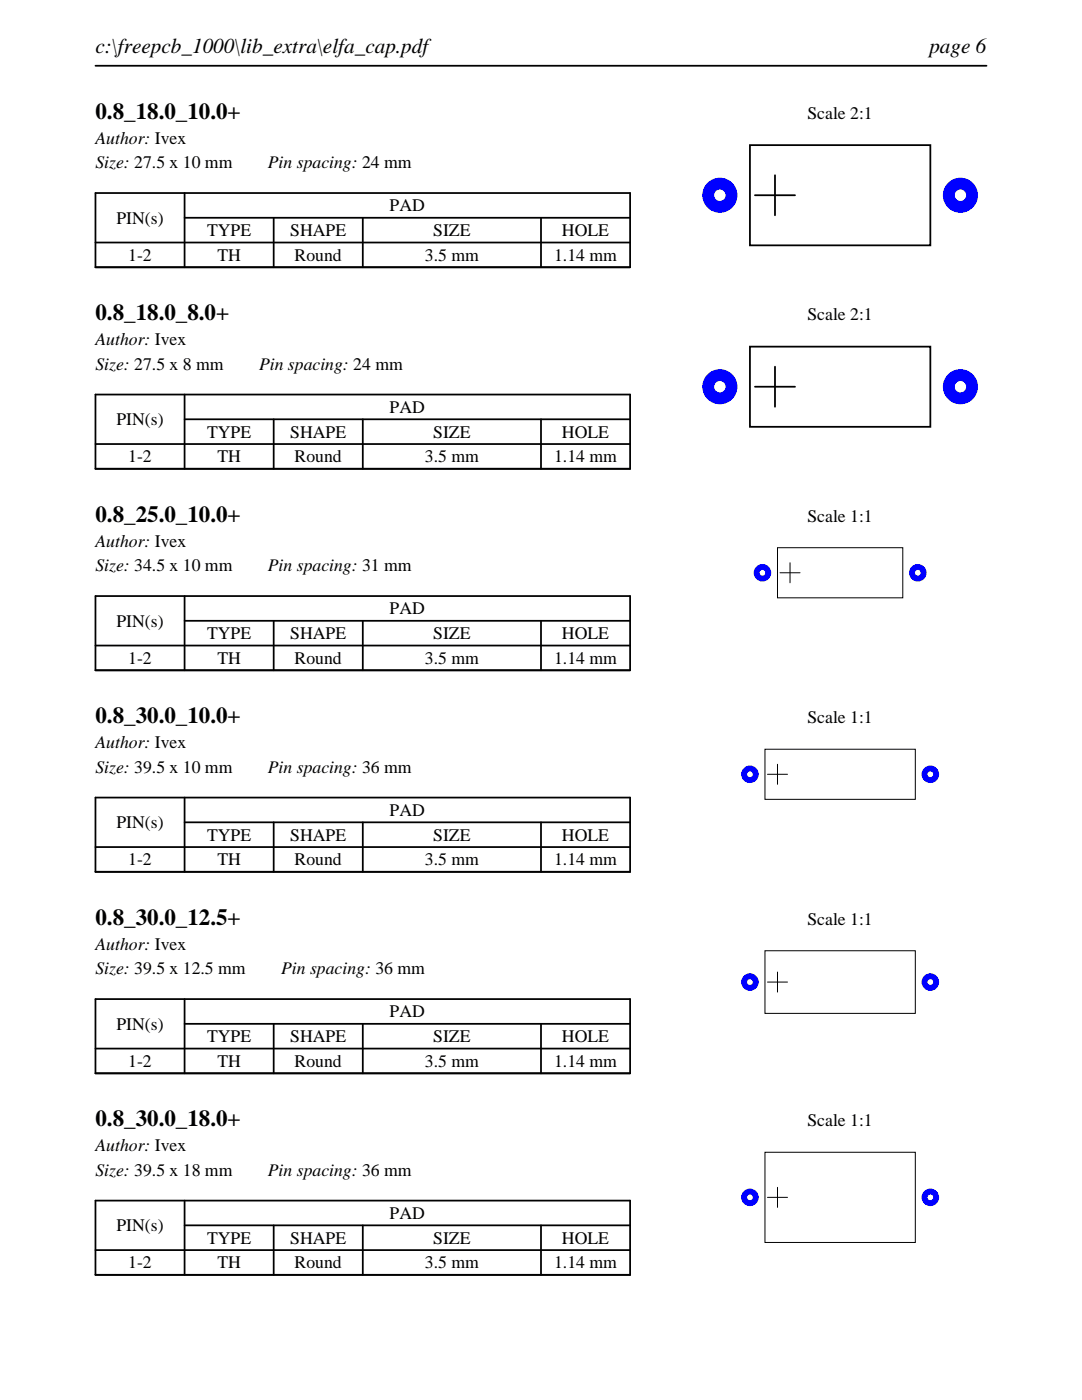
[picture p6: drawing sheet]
<svg xmlns="http://www.w3.org/2000/svg" width="216mm" height="279mm" viewBox="0 0 216 279" stroke-linecap="round" stroke-linejoin="round" font-family="sans-serif">
<path d="M19 13.1h177.8M19 38.5h106.7v14.8h-106.7zM36.8 38.5v14.8M19 48.4h106.7M36.8 43.5h88.9M54.6 43.5v9.8M72.4 43.5v9.8M107.9 43.5v9.8" fill="none" stroke="#000" stroke-width=".35"/>
<path d="M149.6 29h36v20h-36zM150.6 39h8zM154.6 35v8z" fill="none" stroke="#000" stroke-width=".36"/>
<g fill="#00f">
<path d="M140.1 39a3.5 3.5 0 0 0 7 0 3.5 3.5 0 0 0-7 0zM142.5 39a1.15 1.15 0 0 1 2.3 0 1.15 1.15 0 0 1-2.3 0z"/>
<path d="M188.1 39a3.5 3.5 0 0 0 7 0 3.5 3.5 0 0 0-7 0zM190.5 39a1.15 1.15 0 0 1 2.3 0 1.15 1.15 0 0 1-2.3 0z"/>
</g>
<path d="M19 78.7h106.7v14.9h-106.7zM36.8 78.7v14.9M19 88.6h106.7M36.8 83.7h88.9M54.6 83.7v9.9M72.4 83.7v9.9M107.9 83.7v9.9" fill="none" stroke="#000" stroke-width=".35"/>
<path d="M149.6 69.2h36v16h-36zM150.6 77.2h8zM154.6 73.2v8z" fill="none" stroke="#000" stroke-width=".36"/>
<g fill="#00f">
<path d="M140.1 77.2a3.5 3.5 0 0 0 7 0 3.5 3.5 0 0 0-7 0zM142.5 77.2a1.15 1.15 0 0 1 2.3 0 1.15 1.15 0 0 1-2.3 0z"/>
<path d="M188.1 77.2a3.5 3.5 0 0 0 7 0 3.5 3.5 0 0 0-7 0zM190.5 77.2a1.15 1.15 0 0 1 2.3 0 1.15 1.15 0 0 1-2.3 0z"/>
</g>
<path d="M19 119h106.7v14.8h-106.7zM36.8 119v14.8M19 128.8h106.7M36.8 123.9h88.9M54.6 123.9v9.9M72.4 123.9v9.9M107.9 123.9v9.9" fill="none" stroke="#000" stroke-width=".35"/>
<path d="M155.1 109.3h25v10h-25zM155.6 114.3h4zM157.6 112.3v4z" fill="none" stroke="#000" stroke-width=".2"/>
<g fill="#00f">
<path d="M150.4 114.3a1.75 1.75 0 0 0 3.5 0 1.75 1.75 0 0 0-3.5 0zM151.6 114.3a.57 .57 0 0 1 1.1 0 .57 .57 0 0 1-1.1 0z"/>
<path d="M181.4 114.3a1.75 1.75 0 0 0 3.5 0 1.75 1.75 0 0 0-3.5 0zM182.6 114.3a.57 .57 0 0 1 1.1 0 .57 .57 0 0 1-1.1 0z"/>
</g>
<path d="M19 159.2h106.7v14.8h-106.7zM36.8 159.2v14.8M19 169.1h106.7M36.8 164.1h88.9M54.6 164.1v9.9M72.4 164.1v9.9M107.9 164.1v9.9" fill="none" stroke="#000" stroke-width=".35"/>
<path d="M152.6 149.5h30v10h-30zM153.1 154.5h4zM155.1 152.5v4z" fill="none" stroke="#000" stroke-width=".2"/>
<g fill="#00f">
<path d="M147.9 154.5a1.75 1.75 0 0 0 3.5 0 1.75 1.75 0 0 0-3.5 0zM149.1 154.5a.57 .57 0 0 1 1.1 0 .57 .57 0 0 1-1.1 0z"/>
<path d="M183.9 154.5a1.75 1.75 0 0 0 3.5 0 1.75 1.75 0 0 0-3.5 0zM185.1 154.5a.57 .57 0 0 1 1.1 0 .57 .57 0 0 1-1.1 0z"/>
</g>
<path d="M19 199.4h106.7v14.8h-106.7zM36.8 199.4v14.8M19 209.3h106.7M36.8 204.3h88.9M54.6 204.3v9.9M72.4 204.3v9.9M107.9 204.3v9.9" fill="none" stroke="#000" stroke-width=".35"/>
<path d="M152.6 189.7h30v12.5h-30zM153.1 196h4zM155.1 194v4z" fill="none" stroke="#000" stroke-width=".2"/>
<g fill="#00f">
<path d="M147.9 196a1.75 1.75 0 0 0 3.5 0 1.75 1.75 0 0 0-3.5 0zM149.1 196a.57 .57 0 0 1 1.1 0 .57 .57 0 0 1-1.1 0z"/>
<path d="M183.9 196a1.75 1.75 0 0 0 3.5 0 1.75 1.75 0 0 0-3.5 0zM185.1 196a.57 .57 0 0 1 1.1 0 .57 .57 0 0 1-1.1 0z"/>
</g>
<path d="M19 239.6h106.7v14.8h-106.7zM36.8 239.6v14.8M19 249.5h106.7M36.8 244.5h88.9M54.6 244.5v9.9M72.4 244.5v9.9M107.9 244.5v9.9" fill="none" stroke="#000" stroke-width=".35"/>
<path d="M152.6 230h30v18h-30zM153.1 239h4zM155.1 237v4z" fill="none" stroke="#000" stroke-width=".2"/>
<g fill="#00f">
<path d="M147.9 239a1.75 1.75 0 0 0 3.5 0 1.75 1.75 0 0 0-3.5 0zM149.1 239a.57 .57 0 0 1 1.1 0 .57 .57 0 0 1-1.1 0z"/>
<path d="M183.9 239a1.75 1.75 0 0 0 3.5 0 1.75 1.75 0 0 0-3.5 0zM185.1 239a.57 .57 0 0 1 1.1 0 .57 .57 0 0 1-1.1 0z"/>
</g>
<g font-size="4.6">
<text x="19" y="23.7">0.8_18.0_10.0+</text>
<text x="19" y="63.9">0.8_18.0_8.0+</text>
<text x="19" y="104.1">0.8_25.0_10.0+</text>
<text x="19" y="144.4">0.8_30.0_10.0+</text>
<text x="19" y="184.6">0.8_30.0_12.5+</text>
<text x="19" y="224.8">0.8_30.0_18.0+</text>
</g>
<g font-size="4.2">
<text x="19" y="10.6">c:\freepcb_1000\lib_extra\elfa_cap.pdf</text>
<text x="185.4" y="10.6">page 6</text>
</g>
<g font-size="3.5">
<text x="161.1" y="23.7">Scale 2:1</text>
<text x="19" y="28.6">Author: Ivex</text>
<text x="19" y="33.6">Size: 27.5 x 10 mm</text>
<text x="53.4" y="33.6">Pin spacing: 24 mm</text>
<text x="23.2" y="44.6">PIN(s)</text>
<text x="41.3" y="47.1">TYPE</text>
<text x="57.9" y="47.1">SHAPE</text>
<text x="77.8" y="42.2">PAD</text>
<text x="86.4" y="47.1">SIZE</text>
<text x="112.1" y="47.1">HOLE</text>
<text x="25.6" y="52.1">1-2</text>
<text x="43.4" y="52.1">TH</text>
<text x="58.8" y="52.1">Round</text>
<text x="84.8" y="52.1">3.5 mm</text>
<text x="110.6" y="52.1">1.14 mm</text>
<text x="161.1" y="63.9">Scale 2:1</text>
<text x="19" y="68.9">Author: Ivex</text>
<text x="19" y="73.8">Size: 27.5 x 8 mm</text>
<text x="51.7" y="73.8">Pin spacing: 24 mm</text>
<text x="77.8" y="82.4">PAD</text>
<text x="23.2" y="84.8">PIN(s)</text>
<text x="41.3" y="87.3">TYPE</text>
<text x="57.9" y="87.3">SHAPE</text>
<text x="86.4" y="87.3">SIZE</text>
<text x="112.1" y="87.3">HOLE</text>
<text x="25.6" y="92.3">1-2</text>
<text x="43.4" y="92.3">TH</text>
<text x="58.8" y="92.3">Round</text>
<text x="84.8" y="92.3">3.5 mm</text>
<text x="110.6" y="92.3">1.14 mm</text>
<text x="161.1" y="104.1">Scale 1:1</text>
<text x="19" y="109.1">Author: Ivex</text>
<text x="19" y="114">Size: 34.5 x 10 mm</text>
<text x="53.4" y="114">Pin spacing: 31 mm</text>
<text x="23.2" y="125.1">PIN(s)</text>
<text x="77.8" y="122.6">PAD</text>
<text x="41.3" y="127.6">TYPE</text>
<text x="57.9" y="127.6">SHAPE</text>
<text x="86.4" y="127.6">SIZE</text>
<text x="112.1" y="127.6">HOLE</text>
<text x="25.6" y="132.5">1-2</text>
<text x="43.4" y="132.5">TH</text>
<text x="58.8" y="132.5">Round</text>
<text x="84.8" y="132.5">3.5 mm</text>
<text x="110.6" y="132.5">1.14 mm</text>
<text x="19" y="149.3">Author: Ivex</text>
<text x="161.1" y="144.4">Scale 1:1</text>
<text x="19" y="154.2">Size: 39.5 x 10 mm</text>
<text x="53.4" y="154.2">Pin spacing: 36 mm</text>
<text x="23.2" y="165.3">PIN(s)</text>
<text x="41.3" y="167.8">TYPE</text>
<text x="57.9" y="167.8">SHAPE</text>
<text x="77.8" y="162.8">PAD</text>
<text x="86.4" y="167.8">SIZE</text>
<text x="112.1" y="167.8">HOLE</text>
<text x="25.6" y="172.7">1-2</text>
<text x="43.4" y="172.7">TH</text>
<text x="58.8" y="172.7">Round</text>
<text x="84.8" y="172.7">3.5 mm</text>
<text x="110.6" y="172.7">1.14 mm</text>
<text x="161.1" y="184.6">Scale 1:1</text>
<text x="19" y="189.5">Author: Ivex</text>
<text x="19" y="194.5">Size: 39.5 x 12.5 mm</text>
<text x="56.1" y="194.5">Pin spacing: 36 mm</text>
<text x="77.8" y="203.1">PAD</text>
<text x="23.2" y="205.5">PIN(s)</text>
<text x="41.3" y="208">TYPE</text>
<text x="57.9" y="208">SHAPE</text>
<text x="86.4" y="208">SIZE</text>
<text x="112.1" y="208">HOLE</text>
<text x="25.6" y="212.9">1-2</text>
<text x="43.4" y="212.9">TH</text>
<text x="58.8" y="212.9">Round</text>
<text x="84.8" y="212.9">3.5 mm</text>
<text x="110.6" y="212.9">1.14 mm</text>
<text x="161.1" y="224.8">Scale 1:1</text>
<text x="19" y="229.7">Author: Ivex</text>
<text x="19" y="234.7">Size: 39.5 x 18 mm</text>
<text x="53.4" y="234.7">Pin spacing: 36 mm</text>
<text x="23.2" y="245.7">PIN(s)</text>
<text x="77.8" y="243.3">PAD</text>
<text x="41.3" y="248.2">TYPE</text>
<text x="57.9" y="248.2">SHAPE</text>
<text x="86.4" y="248.2">SIZE</text>
<text x="112.1" y="248.2">HOLE</text>
<text x="25.6" y="253.2">1-2</text>
<text x="43.4" y="253.2">TH</text>
<text x="58.8" y="253.2">Round</text>
<text x="84.8" y="253.2">3.5 mm</text>
<text x="110.6" y="253.2">1.14 mm</text>
</g>
</svg>
